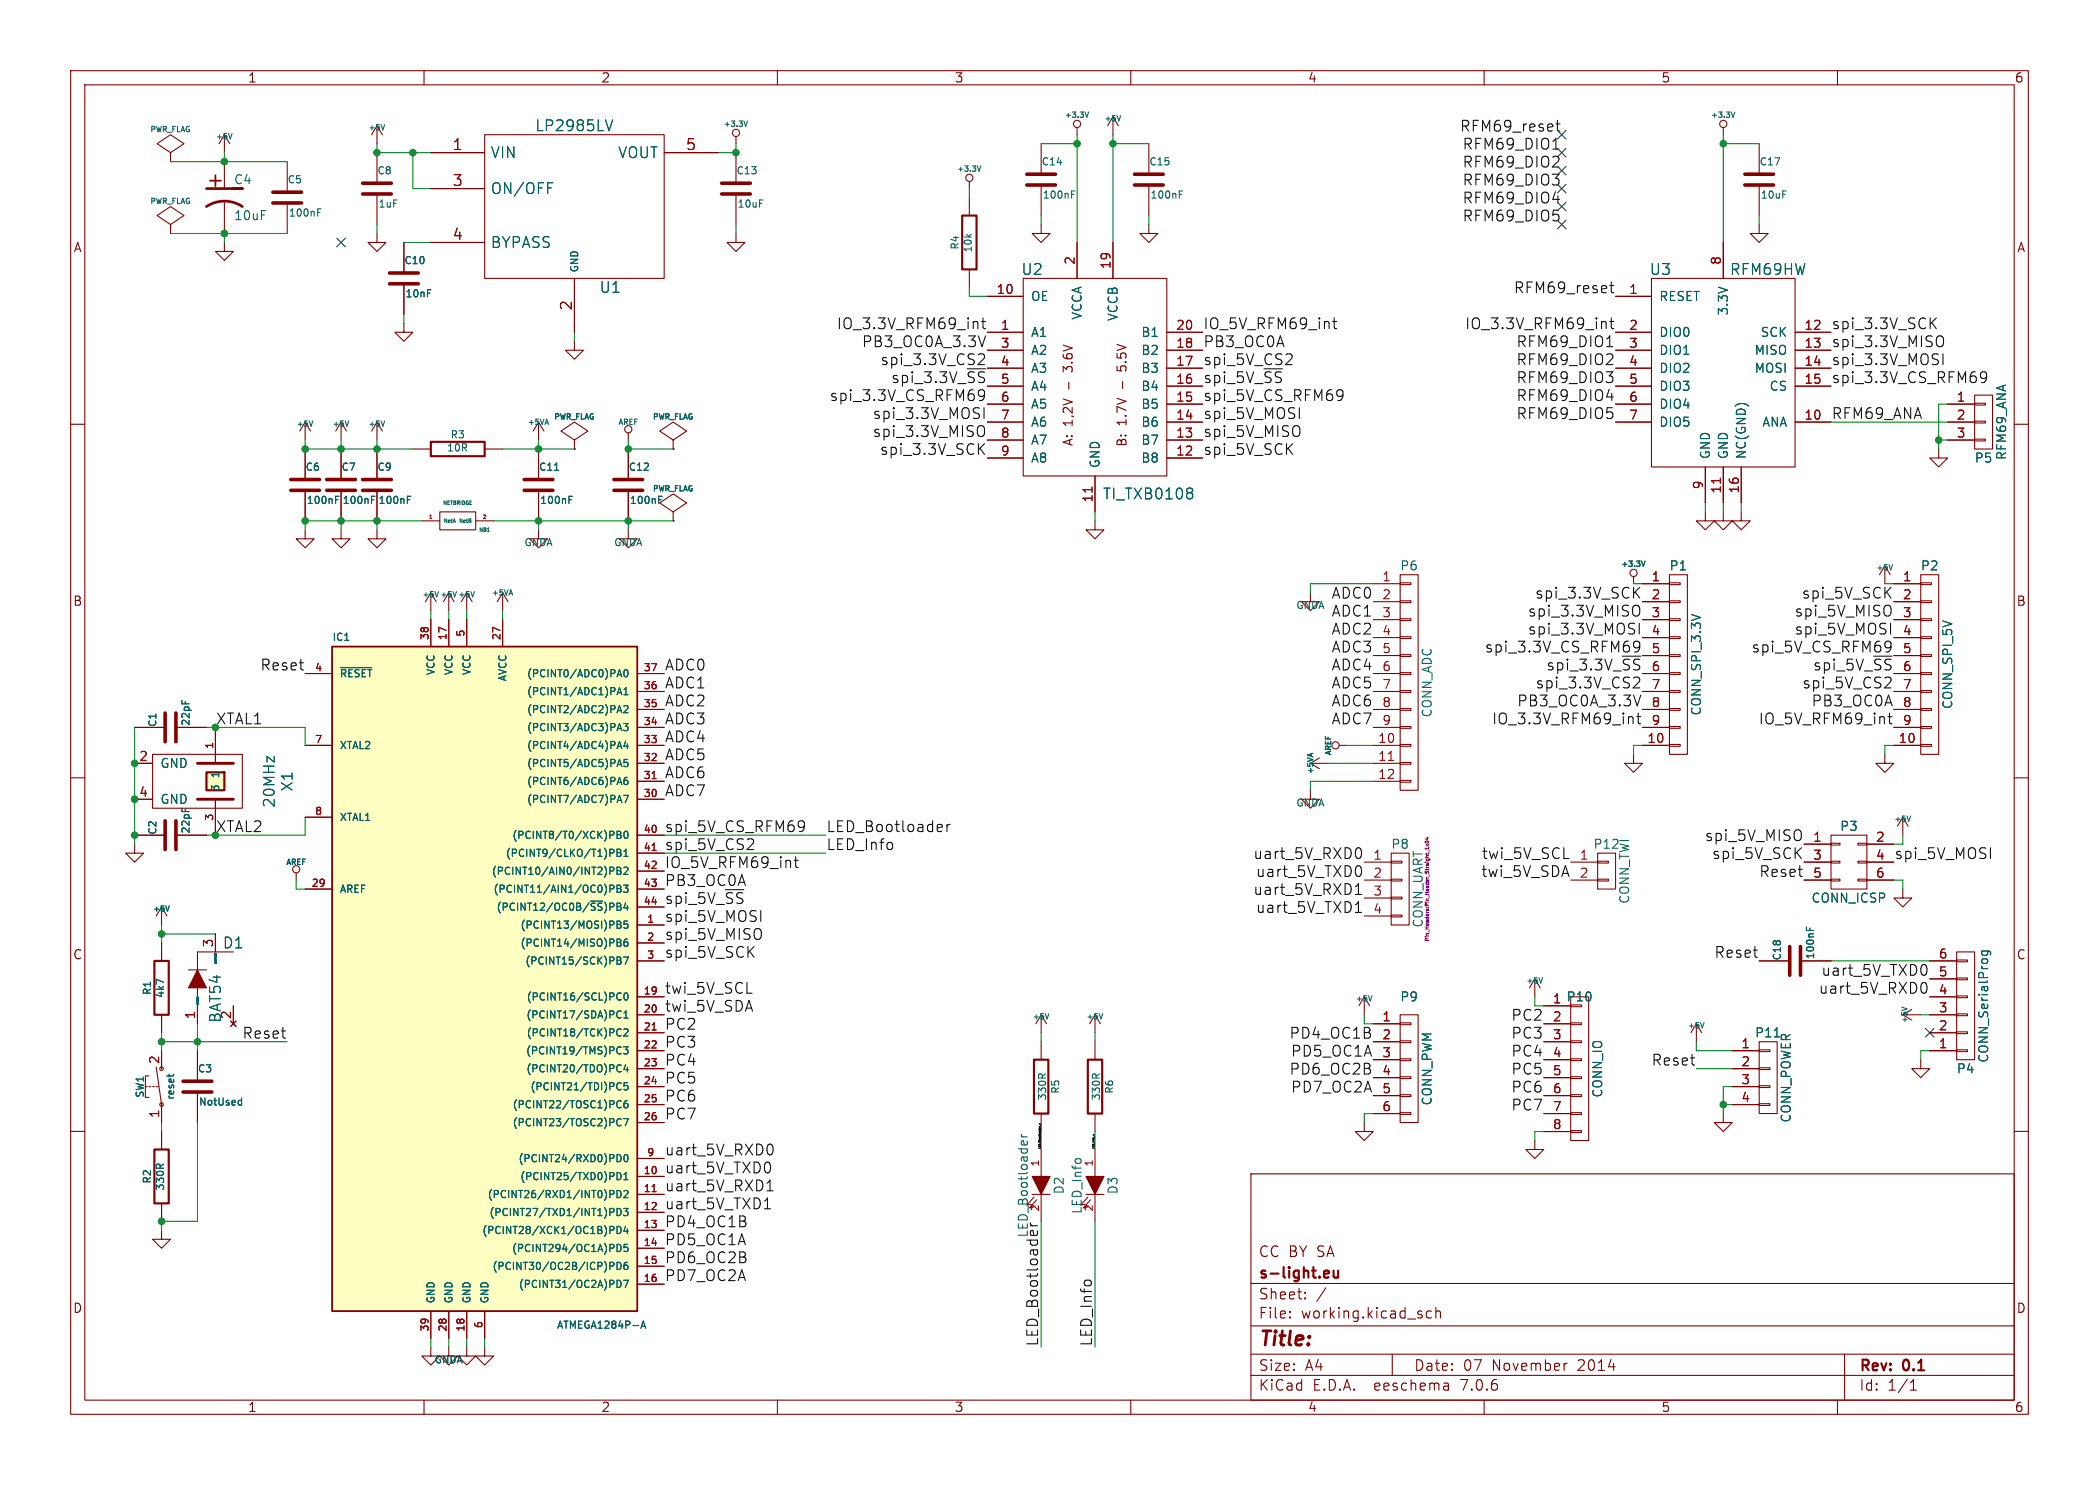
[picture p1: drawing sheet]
EESchema Schematic File Version 2
LIBS:power
LIBS:device
LIBS:transistors
LIBS:conn
LIBS:linear
LIBS:regul
LIBS:74xx
LIBS:cmos4000
LIBS:adc-dac
LIBS:memory
LIBS:xilinx
LIBS:special
LIBS:microcontrollers
LIBS:dsp
LIBS:microchip
LIBS:analog_switches
LIBS:motorola
LIBS:texas
LIBS:intel
LIBS:audio
LIBS:interface
LIBS:digital-audio
LIBS:philips
LIBS:display
LIBS:cypress
LIBS:siliconi
LIBS:opto
LIBS:atmel
LIBS:contrib
LIBS:valves
LIBS:atmega328P
LIBS:netbridge
LIBS:bat54
LIBS:schurter__smd_momentary_switch_lsg_no_6x6mm
LIBS:TI_TXB0108
LIBS:HopeRF_RFM69HW
LIBS:crystal_smd_4pad
LIBS:Mega1284RFM69_PCB-cache
EELAYER 25 0
EELAYER END
$Descr A4 11693 8268
encoding utf-8
Sheet 1 1
Title ""
Date "07 November 2014"
Rev "0.1"
Comp "s-light.eu"
Comment1 "CC BY SA"
Comment2 ""
Comment3 ""
Comment4 ""
$EndDescr
$Comp
L ATMEGA1284P-A IC1
U 1 1
P 2700 5450
F 0 "IC1" H 1850 7330 40  0000 L BNN
F 1 "ATMEGA1284P-A" H 3100 3500 40  0000 L BNN
F 2 "Housings_QFP:TQFP-44_10x10mm_Pitch0.8mm_HandSolder" H 2700 5450 30  0001 C CIN
F 3 "" H 2700 5450 60  0000 C CNN
	1    2700 5450
	1    0    0    -1  
$EndComp
$Comp
L +5V #PWR01
U 1 1
P 2400 3400
F 0 "#PWR01" H 2400 3490 20  0001 C CNN
F 1 "+5V" H 2400 3490 30  0000 C CNN
F 2 "" H 2400 3400 60  0000 C CNN
F 3 "" H 2400 3400 60  0000 C CNN
	1    2400 3400
	1    0    0    -1  
$EndComp
$Comp
L AREF #PWR02
U 1 1
P 1650 4900
F 0 "#PWR02" H 1650 5030 20  0001 C CNN
F 1 "AREF" H 1650 5000 30  0000 C CNN
F 2 "" H 1650 4900 60  0000 C CNN
F 3 "" H 1650 4900 60  0000 C CNN
	1    1650 4900
	1    0    0    -1  
$EndComp
$Comp
L +5VA #PWR03
U 1 1
P 2800 3400
F 0 "#PWR03" H 2800 3530 20  0001 C CNN
F 1 "+5VA" H 2800 3500 30  0000 C CNN
F 2 "" H 2800 3400 60  0000 C CNN
F 3 "" H 2800 3400 60  0000 C CNN
	1    2800 3400
	1    0    0    -1  
$EndComp
$Comp
L GND #PWR04
U 1 1
P 2600 7500
F 0 "#PWR04" H 2600 7500 30  0001 C CNN
F 1 "GND" H 2600 7430 30  0001 C CNN
F 2 "" H 2600 7500 60  0000 C CNN
F 3 "" H 2600 7500 60  0000 C CNN
	1    2600 7500
	1    0    0    -1  
$EndComp
$Comp
L GNDA #PWR05
U 1 1
P 2500 7500
F 0 "#PWR05" H 2500 7500 40  0001 C CNN
F 1 "GNDA" H 2500 7430 40  0000 C CNN
F 2 "" H 2500 7500 60  0000 C CNN
F 3 "" H 2500 7500 60  0000 C CNN
	1    2500 7500
	1    0    0    -1  
$EndComp
$Comp
L +5V #PWR06
U 1 1
P 2500 3400
F 0 "#PWR06" H 2500 3490 20  0001 C CNN
F 1 "+5V" H 2500 3490 30  0000 C CNN
F 2 "" H 2500 3400 60  0000 C CNN
F 3 "" H 2500 3400 60  0000 C CNN
	1    2500 3400
	1    0    0    -1  
$EndComp
$Comp
L +5V #PWR07
U 1 1
P 2600 3400
F 0 "#PWR07" H 2600 3490 20  0001 C CNN
F 1 "+5V" H 2600 3490 30  0000 C CNN
F 2 "" H 2600 3400 60  0000 C CNN
F 3 "" H 2600 3400 60  0000 C CNN
	1    2600 3400
	1    0    0    -1  
$EndComp
$Comp
L +5V #PWR08
U 1 1
P 2100 800
F 0 "#PWR08" H 2100 890 20  0001 C CNN
F 1 "+5V" H 2100 890 30  0000 C CNN
F 2 "" H 2100 800 60  0000 C CNN
F 3 "" H 2100 800 60  0000 C CNN
	1    2100 800 
	1    0    0    -1  
$EndComp
$Comp
L GND #PWR09
U 1 1
P 3200 1900
F 0 "#PWR09" H 3200 1900 30  0001 C CNN
F 1 "GND" H 3200 1830 30  0001 C CNN
F 2 "" H 3200 1900 60  0000 C CNN
F 3 "" H 3200 1900 60  0000 C CNN
	1    3200 1900
	1    0    0    -1  
$EndComp
$Comp
L CP1 C4
U 1 1
P 1250 1100
F 0 "C4" H 1300 1200 50  0000 L CNN
F 1 "10uF" H 1300 1000 50  0000 L CNN
F 2 "Capacitors_SMD:C_0805_HandSoldering" H 1250 1100 60  0001 C CNN
F 3 "" H 1250 1100 60  0000 C CNN
	1    1250 1100
	1    0    0    -1  
$EndComp
$Comp
L C C5
U 1 1
P 1600 1100
F 0 "C5" H 1600 1200 40  0000 L CNN
F 1 "100nF" H 1606 1015 40  0000 L CNN
F 2 "Capacitors_SMD:C_0805_HandSoldering" H 1638 950 30  0001 C CNN
F 3 "" H 1600 1100 60  0000 C CNN
	1    1600 1100
	1    0    0    -1  
$EndComp
$Comp
L LP2985LV U1
U 1 1
P 3200 1150
F 0 "U1" H 3400 700 60  0000 C CNN
F 1 "LP2985LV" H 3200 1600 60  0000 C CNN
F 2 "slight_SOT-23-5:SOT-23-5_TI_HandSoldering" H 3200 1150 60  0001 C CNN
F 3 "" H 3200 1150 60  0000 C CNN
	1    3200 1150
	1    0    0    -1  
$EndComp
$Comp
L +3.3V #PWR010
U 1 1
P 4100 800
F 0 "#PWR010" H 4100 760 30  0001 C CNN
F 1 "+3.3V" H 4100 910 30  0000 C CNN
F 2 "" H 4100 800 60  0000 C CNN
F 3 "" H 4100 800 60  0000 C CNN
	1    4100 800 
	1    0    0    -1  
$EndComp
$Comp
L C C6
U 1 1
P 1700 2700
F 0 "C6" H 1700 2800 40  0000 L CNN
F 1 "100nF" H 1706 2615 40  0000 L CNN
F 2 "Capacitors_SMD:C_0805_HandSoldering" H 1738 2550 30  0001 C CNN
F 3 "" H 1700 2700 60  0000 C CNN
	1    1700 2700
	1    0    0    -1  
$EndComp
$Comp
L C C7
U 1 1
P 1900 2700
F 0 "C7" H 1900 2800 40  0000 L CNN
F 1 "100nF" H 1906 2615 40  0000 L CNN
F 2 "Capacitors_SMD:C_0805_HandSoldering" H 1938 2550 30  0001 C CNN
F 3 "" H 1900 2700 60  0000 C CNN
	1    1900 2700
	1    0    0    -1  
$EndComp
$Comp
L C C9
U 1 1
P 2100 2700
F 0 "C9" H 2100 2800 40  0000 L CNN
F 1 "100nF" H 2106 2615 40  0000 L CNN
F 2 "Capacitors_SMD:C_0805_HandSoldering" H 2138 2550 30  0001 C CNN
F 3 "" H 2100 2700 60  0000 C CNN
	1    2100 2700
	1    0    0    -1  
$EndComp
$Comp
L +5VA #PWR011
U 1 1
P 3000 2450
F 0 "#PWR011" H 3000 2580 20  0001 C CNN
F 1 "+5VA" H 3000 2550 30  0000 C CNN
F 2 "" H 3000 2450 60  0000 C CNN
F 3 "" H 3000 2450 60  0000 C CNN
	1    3000 2450
	1    0    0    -1  
$EndComp
$Comp
L AREF #PWR012
U 1 1
P 3500 2450
F 0 "#PWR012" H 3500 2580 20  0001 C CNN
F 1 "AREF" H 3500 2550 30  0000 C CNN
F 2 "" H 3500 2450 60  0000 C CNN
F 3 "" H 3500 2450 60  0000 C CNN
	1    3500 2450
	1    0    0    -1  
$EndComp
$Comp
L PWR_FLAG #FLG013
U 1 1
P 950 900
F 0 "#FLG013" H 950 995 30  0001 C CNN
F 1 "PWR_FLAG" H 950 1080 30  0000 C CNN
F 2 "" H 950 900 60  0000 C CNN
F 3 "" H 950 900 60  0000 C CNN
	1    950  900 
	1    0    0    -1  
$EndComp
$Comp
L PWR_FLAG #FLG014
U 1 1
P 3200 2500
F 0 "#FLG014" H 3200 2595 30  0001 C CNN
F 1 "PWR_FLAG" H 3200 2680 30  0000 C CNN
F 2 "" H 3200 2500 60  0000 C CNN
F 3 "" H 3200 2500 60  0000 C CNN
	1    3200 2500
	1    0    0    -1  
$EndComp
$Comp
L PWR_FLAG #FLG015
U 1 1
P 3750 2500
F 0 "#FLG015" H 3750 2595 30  0001 C CNN
F 1 "PWR_FLAG" H 3750 2680 30  0000 C CNN
F 2 "" H 3750 2500 60  0000 C CNN
F 3 "" H 3750 2500 60  0000 C CNN
	1    3750 2500
	1    0    0    -1  
$EndComp
$Comp
L PWR_FLAG #FLG016
U 1 1
P 3750 2900
F 0 "#FLG016" H 3750 2995 30  0001 C CNN
F 1 "PWR_FLAG" H 3750 3080 30  0000 C CNN
F 2 "" H 3750 2900 60  0000 C CNN
F 3 "" H 3750 2900 60  0000 C CNN
	1    3750 2900
	1    0    0    -1  
$EndComp
$Comp
L NETBRIDGE NB1
U 1 1
P 2550 2900
F 0 "NB1" H 2700 2850 20  0000 C CNN
F 1 "NETBRIDGE" H 2550 3000 20  0000 C CNN
F 2 "slight_NetBridge:NetBridge_SMD" H 2550 2900 60  0001 C CNN
F 3 "" H 2550 2900 60  0000 C CNN
	1    2550 2900
	1    0    0    -1  
$EndComp
$Comp
L +5V #PWR017
U 1 1
P 1700 2450
F 0 "#PWR017" H 1700 2540 20  0001 C CNN
F 1 "+5V" H 1700 2540 30  0000 C CNN
F 2 "" H 1700 2450 60  0000 C CNN
F 3 "" H 1700 2450 60  0000 C CNN
	1    1700 2450
	1    0    0    -1  
$EndComp
$Comp
L +5V #PWR018
U 1 1
P 1900 2450
F 0 "#PWR018" H 1900 2540 20  0001 C CNN
F 1 "+5V" H 1900 2540 30  0000 C CNN
F 2 "" H 1900 2450 60  0000 C CNN
F 3 "" H 1900 2450 60  0000 C CNN
	1    1900 2450
	1    0    0    -1  
$EndComp
$Comp
L +5V #PWR019
U 1 1
P 2100 2450
F 0 "#PWR019" H 2100 2540 20  0001 C CNN
F 1 "+5V" H 2100 2540 30  0000 C CNN
F 2 "" H 2100 2450 60  0000 C CNN
F 3 "" H 2100 2450 60  0000 C CNN
	1    2100 2450
	1    0    0    -1  
$EndComp
$Comp
L GND #PWR020
U 1 1
P 1700 2950
F 0 "#PWR020" H 1700 2950 30  0001 C CNN
F 1 "GND" H 1700 2880 30  0001 C CNN
F 2 "" H 1700 2950 60  0000 C CNN
F 3 "" H 1700 2950 60  0000 C CNN
	1    1700 2950
	1    0    0    -1  
$EndComp
$Comp
L GND #PWR021
U 1 1
P 1900 2950
F 0 "#PWR021" H 1900 2950 30  0001 C CNN
F 1 "GND" H 1900 2880 30  0001 C CNN
F 2 "" H 1900 2950 60  0000 C CNN
F 3 "" H 1900 2950 60  0000 C CNN
	1    1900 2950
	1    0    0    -1  
$EndComp
$Comp
L GND #PWR022
U 1 1
P 2100 2950
F 0 "#PWR022" H 2100 2950 30  0001 C CNN
F 1 "GND" H 2100 2880 30  0001 C CNN
F 2 "" H 2100 2950 60  0000 C CNN
F 3 "" H 2100 2950 60  0000 C CNN
	1    2100 2950
	1    0    0    -1  
$EndComp
$Comp
L C C11
U 1 1
P 3000 2700
F 0 "C11" H 3000 2800 40  0000 L CNN
F 1 "100nF" H 3006 2615 40  0000 L CNN
F 2 "Capacitors_SMD:C_0805_HandSoldering" H 3038 2550 30  0001 C CNN
F 3 "" H 3000 2700 60  0000 C CNN
	1    3000 2700
	1    0    0    -1  
$EndComp
$Comp
L GNDA #PWR023
U 1 1
P 3000 2950
F 0 "#PWR023" H 3000 2950 40  0001 C CNN
F 1 "GNDA" H 3000 2880 40  0000 C CNN
F 2 "" H 3000 2950 60  0000 C CNN
F 3 "" H 3000 2950 60  0000 C CNN
	1    3000 2950
	1    0    0    -1  
$EndComp
$Comp
L C C12
U 1 1
P 3500 2700
F 0 "C12" H 3500 2800 40  0000 L CNN
F 1 "100nF" H 3506 2615 40  0000 L CNN
F 2 "Capacitors_SMD:C_0805_HandSoldering" H 3538 2550 30  0001 C CNN
F 3 "" H 3500 2700 60  0000 C CNN
	1    3500 2700
	1    0    0    -1  
$EndComp
$Comp
L GNDA #PWR024
U 1 1
P 3500 2950
F 0 "#PWR024" H 3500 2950 40  0001 C CNN
F 1 "GNDA" H 3500 2880 40  0000 C CNN
F 2 "" H 3500 2950 60  0000 C CNN
F 3 "" H 3500 2950 60  0000 C CNN
	1    3500 2950
	1    0    0    -1  
$EndComp
$Comp
L +5V #PWR025
U 1 1
P 1250 850
F 0 "#PWR025" H 1250 940 20  0001 C CNN
F 1 "+5V" H 1250 940 30  0000 C CNN
F 2 "" H 1250 850 60  0000 C CNN
F 3 "" H 1250 850 60  0000 C CNN
	1    1250 850 
	1    0    0    -1  
$EndComp
$Comp
L GND #PWR026
U 1 1
P 1250 1350
F 0 "#PWR026" H 1250 1350 30  0001 C CNN
F 1 "GND" H 1250 1280 30  0001 C CNN
F 2 "" H 1250 1350 60  0000 C CNN
F 3 "" H 1250 1350 60  0000 C CNN
	1    1250 1350
	1    0    0    -1  
$EndComp
$Comp
L PWR_FLAG #FLG027
U 1 1
P 950 1300
F 0 "#FLG027" H 950 1395 30  0001 C CNN
F 1 "PWR_FLAG" H 950 1480 30  0000 C CNN
F 2 "" H 950 1300 60  0000 C CNN
F 3 "" H 950 1300 60  0000 C CNN
	1    950  1300
	1    0    0    -1  
$EndComp
$Comp
L C C13
U 1 1
P 4100 1050
F 0 "C13" H 4100 1150 40  0000 L CNN
F 1 "10uF" H 4106 965 40  0000 L CNN
F 2 "Capacitors_SMD:C_0805_HandSoldering" H 4138 900 30  0001 C CNN
F 3 "" H 4100 1050 60  0000 C CNN
	1    4100 1050
	1    0    0    -1  
$EndComp
$Comp
L C C8
U 1 1
P 2100 1050
F 0 "C8" H 2100 1150 40  0000 L CNN
F 1 "1uF" H 2106 965 40  0000 L CNN
F 2 "Capacitors_SMD:C_0805_HandSoldering" H 2138 900 30  0001 C CNN
F 3 "" H 2100 1050 60  0000 C CNN
	1    2100 1050
	1    0    0    -1  
$EndComp
$Comp
L C C10
U 1 1
P 2250 1550
F 0 "C10" H 2250 1650 40  0000 L CNN
F 1 "10nF" H 2256 1465 40  0000 L CNN
F 2 "Capacitors_SMD:C_0805_HandSoldering" H 2288 1400 30  0001 C CNN
F 3 "" H 2250 1550 60  0000 C CNN
	1    2250 1550
	1    0    0    -1  
$EndComp
$Comp
L GND #PWR028
U 1 1
P 2100 1300
F 0 "#PWR028" H 2100 1300 30  0001 C CNN
F 1 "GND" H 2100 1230 30  0001 C CNN
F 2 "" H 2100 1300 60  0000 C CNN
F 3 "" H 2100 1300 60  0000 C CNN
	1    2100 1300
	1    0    0    -1  
$EndComp
$Comp
L GND #PWR029
U 1 1
P 2250 1800
F 0 "#PWR029" H 2250 1800 30  0001 C CNN
F 1 "GND" H 2250 1730 30  0001 C CNN
F 2 "" H 2250 1800 60  0000 C CNN
F 3 "" H 2250 1800 60  0000 C CNN
	1    2250 1800
	1    0    0    -1  
$EndComp
$Comp
L GND #PWR030
U 1 1
P 4100 1300
F 0 "#PWR030" H 4100 1300 30  0001 C CNN
F 1 "GND" H 4100 1230 30  0001 C CNN
F 2 "" H 4100 1300 60  0000 C CNN
F 3 "" H 4100 1300 60  0000 C CNN
	1    4100 1300
	1    0    0    -1  
$EndComp
$Comp
L CRYSTAL_SMD_4pad X1
U 1 1
P 1200 4350
F 0 "X1" H 1200 4750 60  0000 C CNN
F 1 "20MHz" H 1200 4650 60  0000 C CNN
F 2 "Crystals_Oscillators_SMD:crystal_SMD_MJ__5.0x3.2mm_4pad_HandSoldering" H 1600 3000 60  0000 C CNN
F 3 "" H 1200 4350 60  0000 C CNN
	1    1200 4350
	0    1    1    0   
$EndComp
$Comp
L GND #PWR031
U 1 1
P 750 4700
F 0 "#PWR031" H 750 4700 30  0001 C CNN
F 1 "GND" H 750 4630 30  0001 C CNN
F 2 "" H 750 4700 60  0000 C CNN
F 3 "" H 750 4700 60  0000 C CNN
	1    750  4700
	1    0    0    -1  
$EndComp
$Comp
L C C1
U 1 1
P 950 4050
F 0 "C1" H 950 4150 40  0000 L CNN
F 1 "22pF" H 956 3965 40  0000 L CNN
F 2 "Capacitors_SMD:C_0805_HandSoldering" H 988 3900 30  0001 C CNN
F 3 "" H 950 4050 60  0000 C CNN
	1    950  4050
	0    -1   -1   0   
$EndComp
$Comp
L C C2
U 1 1
P 950 4650
F 0 "C2" H 950 4750 40  0000 L CNN
F 1 "22pF" H 956 4565 40  0000 L CNN
F 2 "Capacitors_SMD:C_0805_HandSoldering" H 988 4500 30  0001 C CNN
F 3 "" H 950 4650 60  0000 C CNN
	1    950  4650
	0    -1   -1   0   
$EndComp
Text Label 1200 4050 0    60   ~ 0
XTAL1
Text Label 1200 4650 0    60   ~ 0
XTAL2
Text Label 1700 3750 2    60   ~ 0
Reset
Text Label 1600 5800 2    60   ~ 0
Reset
$Comp
L C C3
U 1 1
P 1100 6050
F 0 "C3" H 1100 6150 40  0000 L CNN
F 1 "NotUsed" H 1106 5965 40  0000 L CNN
F 2 "Capacitors_SMD:C_0805_HandSoldering" H 1138 5900 30  0001 C CNN
F 3 "" H 1100 6050 60  0000 C CNN
	1    1100 6050
	1    0    0    -1  
$EndComp
$Comp
L R R1
U 1 1
P 900 5500
F 0 "R1" V 980 5500 40  0000 C CNN
F 1 "4k7" V 907 5501 40  0000 C CNN
F 2 "Resistors_SMD:R_0805_HandSoldering" V 830 5500 30  0001 C CNN
F 3 "" H 900 5500 30  0000 C CNN
	1    900  5500
	-1   0    0    1   
$EndComp
$Comp
L R R3
U 1 1
P 2550 2500
F 0 "R3" V 2630 2500 40  0000 C CNN
F 1 "10R" V 2557 2501 40  0000 C CNN
F 2 "Resistors_SMD:R_0805_HandSoldering" V 2480 2500 30  0001 C CNN
F 3 "" H 2550 2500 30  0000 C CNN
	1    2550 2500
	0    -1   -1   0   
$EndComp
$Comp
L R R2
U 1 1
P 900 6550
F 0 "R2" V 980 6550 40  0000 C CNN
F 1 "330R" V 907 6551 40  0000 C CNN
F 2 "Resistors_SMD:R_0805_HandSoldering" V 830 6550 30  0001 C CNN
F 3 "" H 900 6550 30  0000 C CNN
	1    900  6550
	-1   0    0    1   
$EndComp
$Comp
L BAT54 D1
U 1 1
P 1200 5450
F 0 "D1" H 1300 5650 60  0000 C CNN
F 1 "BAT54" V 1200 5200 60  0000 L CNN
F 2 "Housings_SOT-23_SOT-143_TSOT-6:SOT23_Diode_Handsoldering_RevB_14Mar2014" V 1350 5400 30  0001 C CNN
F 3 "" H 1300 5450 60  0000 C CNN
	1    1200 5450
	1    0    0    -1  
$EndComp
$Comp
L SCHURTER__SMD_MOMENTARY_SWITCH_LSG_NO_6X6MM SW1
U 1 1
P 900 6050
F 0 "SW1" H 900 6170 40  0000 C CNN
F 1 "reset" H 900 6000 39  0000 C CNN
F 2 "slight_Switch:schurter__smd_momentary_switch_lsg_no_6x6mm" H 910 6030 10  0001 C CNN
F 3 "" H 900 6050 60  0000 C CNN
	1    900  6050
	0    -1   -1   0   
$EndComp
$Comp
L GND #PWR032
U 1 1
P 900 6850
F 0 "#PWR032" H 900 6850 30  0001 C CNN
F 1 "GND" H 900 6780 30  0001 C CNN
F 2 "" H 900 6850 60  0000 C CNN
F 3 "" H 900 6850 60  0000 C CNN
	1    900  6850
	1    0    0    -1  
$EndComp
$Comp
L +5V #PWR033
U 1 1
P 900 5150
F 0 "#PWR033" H 900 5240 20  0001 C CNN
F 1 "+5V" H 900 5240 30  0000 C CNN
F 2 "" H 900 5150 60  0000 C CNN
F 3 "" H 900 5150 60  0000 C CNN
	1    900  5150
	1    0    0    -1  
$EndComp
$Comp
L GND #PWR034
U 1 1
P 2700 7500
F 0 "#PWR034" H 2700 7500 30  0001 C CNN
F 1 "GND" H 2700 7430 30  0001 C CNN
F 2 "" H 2700 7500 60  0000 C CNN
F 3 "" H 2700 7500 60  0000 C CNN
	1    2700 7500
	1    0    0    -1  
$EndComp
$Comp
L GND #PWR035
U 1 1
P 2400 7500
F 0 "#PWR035" H 2400 7500 30  0001 C CNN
F 1 "GND" H 2400 7430 30  0001 C CNN
F 2 "" H 2400 7500 60  0000 C CNN
F 3 "" H 2400 7500 60  0000 C CNN
	1    2400 7500
	1    0    0    -1  
$EndComp
Text Label 3700 5050 0    60   ~ 0
spi_5V_~SS~
$Comp
L TI_TXB0108 U2
U 1 1
P 6100 2050
F 0 "U2" H 5750 2600 60  0000 C CNN
F 1 "TI_TXB0108" H 6400 1350 60  0000 C CNN
F 2 "Housings_SSOP:TSSOP-20_4.4x6.5mm_Pitch0.65mm_HandSoldering" H 6100 2050 60  0001 C CNN
F 3 "" H 6100 2050 60  0000 C CNN
	1    6100 2050
	1    0    0    -1  
$EndComp
$Comp
L C C14
U 1 1
P 5800 1000
F 0 "C14" H 5800 1100 40  0000 L CNN
F 1 "100nF" H 5806 915 40  0000 L CNN
F 2 "Capacitors_SMD:C_0805_HandSoldering" H 5838 850 30  0001 C CNN
F 3 "" H 5800 1000 60  0000 C CNN
	1    5800 1000
	1    0    0    -1  
$EndComp
$Comp
L C C15
U 1 1
P 6400 1000
F 0 "C15" H 6400 1100 40  0000 L CNN
F 1 "100nF" H 6406 915 40  0000 L CNN
F 2 "Capacitors_SMD:C_0805_HandSoldering" H 6438 850 30  0001 C CNN
F 3 "" H 6400 1000 60  0000 C CNN
	1    6400 1000
	1    0    0    -1  
$EndComp
$Comp
L +5V #PWR036
U 1 1
P 6200 750
F 0 "#PWR036" H 6200 840 20  0001 C CNN
F 1 "+5V" H 6200 840 30  0000 C CNN
F 2 "" H 6200 750 60  0000 C CNN
F 3 "" H 6200 750 60  0000 C CNN
	1    6200 750 
	1    0    0    -1  
$EndComp
$Comp
L GND #PWR037
U 1 1
P 5800 1250
F 0 "#PWR037" H 5800 1250 30  0001 C CNN
F 1 "GND" H 5800 1180 30  0001 C CNN
F 2 "" H 5800 1250 60  0000 C CNN
F 3 "" H 5800 1250 60  0000 C CNN
	1    5800 1250
	1    0    0    -1  
$EndComp
$Comp
L GND #PWR038
U 1 1
P 6400 1250
F 0 "#PWR038" H 6400 1250 30  0001 C CNN
F 1 "GND" H 6400 1180 30  0001 C CNN
F 2 "" H 6400 1250 60  0000 C CNN
F 3 "" H 6400 1250 60  0000 C CNN
	1    6400 1250
	1    0    0    -1  
$EndComp
$Comp
L +3.3V #PWR039
U 1 1
P 6000 750
F 0 "#PWR039" H 6000 710 30  0001 C CNN
F 1 "+3.3V" H 6000 860 30  0000 C CNN
F 2 "" H 6000 750 60  0000 C CNN
F 3 "" H 6000 750 60  0000 C CNN
	1    6000 750 
	1    0    0    -1  
$EndComp
$Comp
L R R4
U 1 1
P 5400 1350
F 0 "R4" V 5480 1350 40  0000 C CNN
F 1 "10k" V 5407 1351 40  0000 C CNN
F 2 "Resistors_SMD:R_0805_HandSoldering" V 5330 1350 30  0001 C CNN
F 3 "" H 5400 1350 30  0000 C CNN
	1    5400 1350
	-1   0    0    1   
$EndComp
$Comp
L +3.3V #PWR040
U 1 1
P 5400 1050
F 0 "#PWR040" H 5400 1010 30  0001 C CNN
F 1 "+3.3V" H 5400 1160 30  0000 C CNN
F 2 "" H 5400 1050 60  0000 C CNN
F 3 "" H 5400 1050 60  0000 C CNN
	1    5400 1050
	1    0    0    -1  
$EndComp
$Comp
L GND #PWR041
U 1 1
P 6100 2900
F 0 "#PWR041" H 6100 2900 30  0001 C CNN
F 1 "GND" H 6100 2830 30  0001 C CNN
F 2 "" H 6100 2900 60  0000 C CNN
F 3 "" H 6100 2900 60  0000 C CNN
	1    6100 2900
	1    0    0    -1  
$EndComp
Text Label 3700 5150 0    60   ~ 0
spi_5V_MOSI
Text Label 3700 5250 0    60   ~ 0
spi_5V_MISO
Text Label 3700 5350 0    60   ~ 0
spi_5V_SCK
Text Label 6700 2550 0    60   ~ 0
spi_5V_SCK
Text Label 6700 2450 0    60   ~ 0
spi_5V_MISO
Text Label 6700 2350 0    60   ~ 0
spi_5V_MOSI
Text Label 3700 4650 0    60   ~ 0
spi_5V_CS_RFM69
Text Label 3700 4750 0    60   ~ 0
spi_5V_CS2
Text Label 3700 5550 0    60   ~ 0
twi_5V_SCL
Text Label 3700 5650 0    60   ~ 0
twi_5V_SDA
Text Label 3700 3750 0    60   ~ 0
ADC0
Text Label 3700 3850 0    60   ~ 0
ADC1
Text Label 3700 3950 0    60   ~ 0
ADC2
Text Label 3700 4050 0    60   ~ 0
ADC3
Text Label 3700 4150 0    60   ~ 0
ADC4
Text Label 3700 4250 0    60   ~ 0
ADC5
Text Label 3700 4350 0    60   ~ 0
ADC6
Text Label 3700 4450 0    60   ~ 0
ADC7
Text Label 3700 6450 0    60   ~ 0
uart_5V_RXD0
Text Label 3700 6550 0    60   ~ 0
uart_5V_TXD0
Text Label 3700 6650 0    60   ~ 0
uart_5V_RXD1
Text Label 3700 6750 0    60   ~ 0
uart_5V_TXD1
Text Label 6700 2050 0    60   ~ 0
spi_5V_CS2
Text Label 6700 1850 0    60   ~ 0
IO_5V_RFM69_int
Text Label 5500 1950 2    60   ~ 0
PB3_OC0A_3.3V
Text Label 5500 1850 2    60   ~ 0
IO_3.3V_RFM69_int
Text Label 5500 2350 2    60   ~ 0
spi_3.3V_MOSI
Text Label 5500 2450 2    60   ~ 0
spi_3.3V_MISO
Text Label 5500 2550 2    60   ~ 0
spi_3.3V_SCK
Text Label 5500 2250 2    60   ~ 0
spi_3.3V_CS_RFM69
Text Label 5500 2050 2    60   ~ 0
spi_3.3V_CS2
Text Label 10550 3350 2    60   ~ 0
spi_5V_SCK
Text Label 10550 3450 2    60   ~ 0
spi_5V_MISO
Text Label 10550 3550 2    60   ~ 0
spi_5V_MOSI
Text Label 10550 3850 2    60   ~ 0
spi_5V_CS2
Text Label 9150 3550 2    60   ~ 0
spi_3.3V_MOSI
Text Label 9150 3450 2    60   ~ 0
spi_3.3V_MISO
Text Label 9150 3350 2    60   ~ 0
spi_3.3V_SCK
Text Label 9150 3850 2    60   ~ 0
spi_3.3V_CS2
Text Label 3700 6050 0    60   ~ 0
PC5
Text Label 3700 5950 0    60   ~ 0
PC4
Text Label 3700 4850 0    60   ~ 0
IO_5V_RFM69_int
Text Label 6700 2250 0    60   ~ 0
spi_5V_CS_RFM69
Text Label 9800 5350 2    60   ~ 0
Reset
$Comp
L +5V #PWR042
U 1 1
P 10700 5650
F 0 "#PWR042" H 10700 5740 20  0001 C CNN
F 1 "+5V" H 10700 5740 30  0000 C CNN
F 2 "" H 10700 5650 60  0000 C CNN
F 3 "" H 10700 5650 60  0000 C CNN
	1    10700 5650
	0    -1   -1   0   
$EndComp
Text Label 7650 3350 2    60   ~ 0
ADC0
Text Label 7650 3450 2    60   ~ 0
ADC1
Text Label 7650 3550 2    60   ~ 0
ADC2
Text Label 7650 3650 2    60   ~ 0
ADC3
Text Label 7650 3750 2    60   ~ 0
ADC4
Text Label 7650 3850 2    60   ~ 0
ADC5
Text Label 7650 3950 2    60   ~ 0
ADC6
Text Label 7650 4050 2    60   ~ 0
ADC7
$Comp
L GNDA #PWR043
U 1 1
P 7300 4400
F 0 "#PWR043" H 7300 4400 40  0001 C CNN
F 1 "GNDA" H 7300 4330 40  0000 C CNN
F 2 "" H 7300 4400 60  0000 C CNN
F 3 "" H 7300 4400 60  0000 C CNN
	1    7300 4400
	1    0    0    -1  
$EndComp
$Comp
L +5VA #PWR044
U 1 1
P 7400 4250
F 0 "#PWR044" H 7400 4380 20  0001 C CNN
F 1 "+5VA" H 7400 4350 30  0000 C CNN
F 2 "" H 7400 4250 60  0000 C CNN
F 3 "" H 7400 4250 60  0000 C CNN
	1    7400 4250
	0    -1   -1   0   
$EndComp
$Comp
L AREF #PWR045
U 1 1
P 7500 4150
F 0 "#PWR045" H 7500 4280 20  0001 C CNN
F 1 "AREF" H 7500 4250 30  0000 C CNN
F 2 "" H 7500 4150 60  0000 C CNN
F 3 "" H 7500 4150 60  0000 C CNN
	1    7500 4150
	0    -1   -1   0   
$EndComp
$Comp
L RFM69HW U3
U 1 1
P 9600 2100
F 0 "U3" H 9250 2700 60  0000 C CNN
F 1 "RFM69HW" H 9850 2700 60  0000 C CNN
F 2 "slight_RFM69:HopeRF_S2_Package_SMD" H 9600 2100 60  0001 C CNN
F 3 "" H 9600 2100 60  0000 C CNN
	1    9600 2100
	1    0    0    -1  
$EndComp
$Comp
L +3.3V #PWR046
U 1 1
P 9600 750
F 0 "#PWR046" H 9600 710 30  0001 C CNN
F 1 "+3.3V" H 9600 860 30  0000 C CNN
F 2 "" H 9600 750 60  0000 C CNN
F 3 "" H 9600 750 60  0000 C CNN
	1    9600 750 
	1    0    0    -1  
$EndComp
Text Label 10200 2050 0    60   ~ 0
spi_3.3V_MOSI
Text Label 10200 1950 0    60   ~ 0
spi_3.3V_MISO
Text Label 10200 1850 0    60   ~ 0
spi_3.3V_SCK
Text Label 10200 2150 0    60   ~ 0
spi_3.3V_CS_RFM69
$Comp
L GND #PWR047
U 1 1
P 9500 2850
F 0 "#PWR047" H 9500 2850 30  0001 C CNN
F 1 "GND" H 9500 2780 30  0001 C CNN
F 2 "" H 9500 2850 60  0000 C CNN
F 3 "" H 9500 2850 60  0000 C CNN
	1    9500 2850
	1    0    0    -1  
$EndComp
$Comp
L C C17
U 1 1
P 9800 1000
F 0 "C17" H 9800 1100 40  0000 L CNN
F 1 "10uF" H 9806 915 40  0000 L CNN
F 2 "Capacitors_SMD:C_0805_HandSoldering" H 9838 850 30  0001 C CNN
F 3 "" H 9800 1000 60  0000 C CNN
	1    9800 1000
	1    0    0    -1  
$EndComp
$Comp
L GND #PWR048
U 1 1
P 9800 1250
F 0 "#PWR048" H 9800 1250 30  0001 C CNN
F 1 "GND" H 9800 1180 30  0001 C CNN
F 2 "" H 9800 1250 60  0000 C CNN
F 3 "" H 9800 1250 60  0000 C CNN
	1    9800 1250
	1    0    0    -1  
$EndComp
$Comp
L CONN_01X03 P5
U 1 1
P 11050 2350
F 0 "P5" H 11050 2150 50  0000 C CNN
F 1 "RFM69_ANA" V 11150 2350 50  0000 C CNN
F 2 "Pin_Headers:Pin_Header_Straight_1x03" H 11050 2350 60  0001 C CNN
F 3 "" H 11050 2350 60  0000 C CNN
	1    11050 2350
	1    0    0    -1  
$EndComp
Text Label 10200 2350 0    60   ~ 0
RFM69_ANA
$Comp
L GND #PWR049
U 1 1
P 9600 2850
F 0 "#PWR049" H 9600 2850 30  0001 C CNN
F 1 "GND" H 9600 2780 30  0001 C CNN
F 2 "" H 9600 2850 60  0000 C CNN
F 3 "" H 9600 2850 60  0000 C CNN
	1    9600 2850
	1    0    0    -1  
$EndComp
$Comp
L GND #PWR050
U 1 1
P 9700 2850
F 0 "#PWR050" H 9700 2850 30  0001 C CNN
F 1 "GND" H 9700 2780 30  0001 C CNN
F 2 "" H 9700 2850 60  0000 C CNN
F 3 "" H 9700 2850 60  0000 C CNN
	1    9700 2850
	1    0    0    -1  
$EndComp
Text Label 9000 1850 2    60   ~ 0
IO_3.3V_RFM69_int
Text Label 9000 1650 2    60   ~ 0
RFM69_reset
Text Label 9000 1950 2    60   ~ 0
RFM69_DIO1
Text Label 9000 2050 2    60   ~ 0
RFM69_DIO2
Text Label 9000 2150 2    60   ~ 0
RFM69_DIO3
Text Label 9000 2250 2    60   ~ 0
RFM69_DIO4
Text Label 9000 2350 2    60   ~ 0
RFM69_DIO5
Text Label 8700 850  2    60   ~ 0
RFM69_DIO1
Text Label 8700 950  2    60   ~ 0
RFM69_DIO2
Text Label 8700 1050 2    60   ~ 0
RFM69_DIO3
Text Label 8700 1150 2    60   ~ 0
RFM69_DIO4
Text Label 8700 1250 2    60   ~ 0
RFM69_DIO5
Text Label 8700 750  2    60   ~ 0
RFM69_reset
$Comp
L CONN_01X12 P6
U 1 1
P 7850 3800
F 0 "P6" H 7850 4450 50  0000 C CNN
F 1 "CONN_ADC" V 7950 3800 50  0000 C CNN
F 2 "Pin_Headers:Pin_Header_Straight_1x12" H 7850 3800 60  0001 C CNN
F 3 "" H 7850 3800 60  0000 C CNN
	1    7850 3800
	1    0    0    -1  
$EndComp
$Comp
L GNDA #PWR051
U 1 1
P 7300 3300
F 0 "#PWR051" H 7300 3300 40  0001 C CNN
F 1 "GNDA" H 7300 3230 40  0000 C CNN
F 2 "" H 7300 3300 60  0000 C CNN
F 3 "" H 7300 3300 60  0000 C CNN
	1    7300 3300
	1    0    0    -1  
$EndComp
$Comp
L +5V #PWR052
U 1 1
P 10500 3250
F 0 "#PWR052" H 10500 3340 20  0001 C CNN
F 1 "+5V" H 10500 3340 30  0000 C CNN
F 2 "" H 10500 3250 60  0000 C CNN
F 3 "" H 10500 3250 60  0000 C CNN
	1    10500 3250
	1    0    0    -1  
$EndComp
$Comp
L GND #PWR053
U 1 1
P 10500 4200
F 0 "#PWR053" H 10500 4200 30  0001 C CNN
F 1 "GND" H 10500 4130 30  0001 C CNN
F 2 "" H 10500 4200 60  0000 C CNN
F 3 "" H 10500 4200 60  0000 C CNN
	1    10500 4200
	1    0    0    -1  
$EndComp
$Comp
L +3.3V #PWR054
U 1 1
P 9100 3250
F 0 "#PWR054" H 9100 3210 30  0001 C CNN
F 1 "+3.3V" H 9100 3360 30  0000 C CNN
F 2 "" H 9100 3250 60  0000 C CNN
F 3 "" H 9100 3250 60  0000 C CNN
	1    9100 3250
	1    0    0    -1  
$EndComp
$Comp
L GND #PWR055
U 1 1
P 9100 4200
F 0 "#PWR055" H 9100 4200 30  0001 C CNN
F 1 "GND" H 9100 4130 30  0001 C CNN
F 2 "" H 9100 4200 60  0000 C CNN
F 3 "" H 9100 4200 60  0000 C CNN
	1    9100 4200
	1    0    0    -1  
$EndComp
$Comp
L CONN_01X10 P2
U 1 1
P 10750 3700
F 0 "P2" H 10750 4250 50  0000 C CNN
F 1 "CONN_SPI_5V" V 10850 3700 50  0000 C CNN
F 2 "Pin_Headers:Pin_Header_Straight_1x10" H 10750 3700 60  0001 C CNN
F 3 "" H 10750 3700 60  0000 C CNN
	1    10750 3700
	1    0    0    -1  
$EndComp
$Comp
L CONN_01X10 P1
U 1 1
P 9350 3700
F 0 "P1" H 9350 4250 50  0000 C CNN
F 1 "CONN_SPI_3.3V" V 9450 3700 50  0000 C CNN
F 2 "Pin_Headers:Pin_Header_Straight_1x10" H 9350 3700 60  0001 C CNN
F 3 "" H 9350 3700 60  0000 C CNN
	1    9350 3700
	1    0    0    -1  
$EndComp
$Comp
L CONN_02X03 P3
U 1 1
P 10300 4800
F 0 "P3" H 10300 5000 50  0000 C CNN
F 1 "CONN_ICSP" H 10300 4600 50  0000 C CNN
F 2 "Pin_Headers:Pin_Header_Straight_2x03" H 10300 3600 60  0001 C CNN
F 3 "" H 10300 3600 60  0000 C CNN
	1    10300 4800
	1    0    0    -1  
$EndComp
Text Label 10550 4800 0    60   ~ 0
spi_5V_MOSI
Text Label 10050 4700 2    60   ~ 0
spi_5V_MISO
Text Label 10050 4800 2    60   ~ 0
spi_5V_SCK
Text Label 10050 4900 2    60   ~ 0
Reset
$Comp
L +5V #PWR056
U 1 1
P 10600 4650
F 0 "#PWR056" H 10600 4740 20  0001 C CNN
F 1 "+5V" H 10600 4740 30  0000 C CNN
F 2 "" H 10600 4650 60  0000 C CNN
F 3 "" H 10600 4650 60  0000 C CNN
	1    10600 4650
	1    0    0    -1  
$EndComp
$Comp
L GND #PWR057
U 1 1
P 10600 4950
F 0 "#PWR057" H 10600 4950 30  0001 C CNN
F 1 "GND" H 10600 4880 30  0001 C CNN
F 2 "" H 10600 4950 60  0000 C CNN
F 3 "" H 10600 4950 60  0000 C CNN
	1    10600 4950
	1    0    0    -1  
$EndComp
$Comp
L CONN_01X06 P4
U 1 1
P 10950 5600
F 0 "P4" H 10950 5950 50  0000 C CNN
F 1 "CONN_SerialProg" V 11050 5600 50  0000 C CNN
F 2 "Pin_Headers:Pin_Header_Angled_1x06" H 10950 5600 60  0001 C CNN
F 3 "" H 10950 5600 60  0000 C CNN
	1    10950 5600
	1    0    0    1   
$EndComp
$Comp
L GND #PWR058
U 1 1
P 10700 5900
F 0 "#PWR058" H 10700 5900 30  0001 C CNN
F 1 "GND" H 10700 5830 30  0001 C CNN
F 2 "" H 10700 5900 60  0000 C CNN
F 3 "" H 10700 5900 60  0000 C CNN
	1    10700 5900
	1    0    0    -1  
$EndComp
NoConn ~ 10750 5750
Text Label 10750 5550 2    60   ~ 0
uart_5V_RXD0
Text Label 10750 5450 2    60   ~ 0
uart_5V_TXD0
$Comp
L C C18
U 1 1
P 10000 5350
F 0 "C18" H 10000 5450 40  0000 L CNN
F 1 "100nF" H 10006 5265 40  0000 L CNN
F 2 "Capacitors_SMD:C_0805_HandSoldering" H 10038 5200 30  0001 C CNN
F 3 "" H 10000 5350 60  0000 C CNN
	1    10000 5350
	0    -1   -1   0   
$EndComp
Text Label 9150 3650 2    60   ~ 0
spi_3.3V_CS_RFM69
Text Label 9150 4050 2    60   ~ 0
IO_3.3V_RFM69_int
Text Label 10550 4050 2    60   ~ 0
IO_5V_RFM69_int
Text Label 10550 3650 2    60   ~ 0
spi_5V_CS_RFM69
$Comp
L LED D2
U 1 1
P 5800 6600
F 0 "D2" H 5800 6700 50  0000 C CNN
F 1 "LED_Bootloader" H 5800 6500 50  0000 C CNN
F 2 "LEDs:LED-0805" H 5800 6600 60  0001 C CNN
F 3 "" H 5800 6600 60  0000 C CNN
	1    5800 6600
	0    1    1    0   
$EndComp
$Comp
L R R5
U 1 1
P 5800 6050
F 0 "R5" V 5880 6050 40  0000 C CNN
F 1 "330R" V 5807 6051 40  0000 C CNN
F 2 "Resistors_SMD:R_0805_HandSoldering" V 5730 6050 30  0001 C CNN
F 3 "" H 5800 6050 30  0000 C CNN
	1    5800 6050
	1    0    0    -1  
$EndComp
$Comp
L +5V #PWR059
U 1 1
P 5800 5750
F 0 "#PWR059" H 5800 5840 20  0001 C CNN
F 1 "+5V" H 5800 5840 30  0000 C CNN
F 2 "" H 5800 5750 60  0000 C CNN
F 3 "" H 5800 5750 60  0000 C CNN
	1    5800 5750
	1    0    0    -1  
$EndComp
Text Label 5800 7500 1    60   ~ 0
LED_Bootloader
Text Label 5800 6400 1    10   ~ 0
LED_Bbootloader_+
$Comp
L LED D3
U 1 1
P 6100 6600
F 0 "D3" H 6100 6700 50  0000 C CNN
F 1 "LED_Info" H 6100 6500 50  0000 C CNN
F 2 "LEDs:LED-0805" H 6100 6600 60  0001 C CNN
F 3 "" H 6100 6600 60  0000 C CNN
	1    6100 6600
	0    1    1    0   
$EndComp
$Comp
L R R6
U 1 1
P 6100 6050
F 0 "R6" V 6180 6050 40  0000 C CNN
F 1 "330R" V 6107 6051 40  0000 C CNN
F 2 "Resistors_SMD:R_0805_HandSoldering" V 6030 6050 30  0001 C CNN
F 3 "" H 6100 6050 30  0000 C CNN
	1    6100 6050
	1    0    0    -1  
$EndComp
$Comp
L +5V #PWR060
U 1 1
P 6100 5750
F 0 "#PWR060" H 6100 5840 20  0001 C CNN
F 1 "+5V" H 6100 5840 30  0000 C CNN
F 2 "" H 6100 5750 60  0000 C CNN
F 3 "" H 6100 5750 60  0000 C CNN
	1    6100 5750
	1    0    0    -1  
$EndComp
Text Label 6100 7500 1    60   ~ 0
LED_Info
Text Label 6100 6400 1    10   ~ 0
LED_Info_+
Text Label 4600 4650 0    60   ~ 0
LED_Bootloader
Text Label 4600 4750 0    60   ~ 0
LED_Info
Text Label 3700 5750 0    60   ~ 0
PC2
Text Label 3700 5850 0    60   ~ 0
PC3
Text Label 3700 6150 0    60   ~ 0
PC6
Text Label 3700 6250 0    60   ~ 0
PC7
Text Label 6700 1950 0    60   ~ 0
PB3_OC0A
Text Label 8600 6100 2    60   ~ 0
PC6
Text Label 9150 3950 2    60   ~ 0
PB3_OC0A_3.3V
Text Label 3700 4950 0    60   ~ 0
PB3_OC0A
Text Label 3700 6850 0    60   ~ 0
PD4_OC1B
Text Label 3700 6950 0    60   ~ 0
PD5_OC1A
Text Label 3700 7050 0    60   ~ 0
PD6_OC2B
Text Label 3700 7150 0    60   ~ 0
PD7_OC2A
$Comp
L CONN_01X04 P8
U 1 1
P 7800 4950
F 0 "P8" H 7800 5200 50  0000 C CNN
F 1 "CONN_UART" V 7900 4950 50  0000 C CNN
F 2 "Pin_Headers:Pin_Header_Straight_1x04" V 7950 4950 20  0000 C CNN
F 3 "" H 7800 4950 60  0000 C CNN
	1    7800 4950
	1    0    0    -1  
$EndComp
Text Label 8750 4800 2    60   ~ 0
twi_5V_SCL
Text Label 8750 4900 2    60   ~ 0
twi_5V_SDA
Text Label 7600 4800 2    60   ~ 0
uart_5V_RXD0
Text Label 7600 4900 2    60   ~ 0
uart_5V_TXD0
Text Label 7600 5000 2    60   ~ 0
uart_5V_RXD1
Text Label 7600 5100 2    60   ~ 0
uart_5V_TXD1
$Comp
L CONN_01X06 P9
U 1 1
P 7850 5950
F 0 "P9" H 7850 6350 50  0000 C CNN
F 1 "CONN_PWM" V 7950 5950 50  0000 C CNN
F 2 "Pin_Headers:Pin_Header_Straight_1x06" H 7850 5950 60  0001 C CNN
F 3 "" H 7850 5950 60  0000 C CNN
	1    7850 5950
	1    0    0    -1  
$EndComp
$Comp
L CONN_01X04 P11
U 1 1
P 9850 6000
F 0 "P11" H 9850 6250 50  0000 C CNN
F 1 "CONN_POWER" V 9950 6000 50  0000 C CNN
F 2 "Pin_Headers:Pin_Header_Straight_1x04" H 9850 6000 60  0001 C CNN
F 3 "" H 9850 6000 60  0000 C CNN
	1    9850 6000
	1    0    0    -1  
$EndComp
$Comp
L +5V #PWR061
U 1 1
P 9450 5800
F 0 "#PWR061" H 9450 5890 20  0001 C CNN
F 1 "+5V" H 9450 5890 30  0000 C CNN
F 2 "" H 9450 5800 60  0000 C CNN
F 3 "" H 9450 5800 60  0000 C CNN
	1    9450 5800
	1    0    0    -1  
$EndComp
$Comp
L GND #PWR062
U 1 1
P 9600 6200
F 0 "#PWR062" H 9600 6200 30  0001 C CNN
F 1 "GND" H 9600 6130 30  0001 C CNN
F 2 "" H 9600 6200 60  0000 C CNN
F 3 "" H 9600 6200 60  0000 C CNN
	1    9600 6200
	1    0    0    -1  
$EndComp
Wire Wire Line
	1650 4900 1650 4950
Wire Wire Line
	1650 4950 1700 4950
Wire Wire Line
	2400 3400 2400 3450
Wire Wire Line
	2600 3400 2600 3450
Wire Wire Line
	2500 3400 2500 3450
Wire Wire Line
	2800 3400 2800 3450
Wire Wire Line
	1700 2500 2300 2500
Connection ~ 1900 2500
Connection ~ 2100 2500
Wire Wire Line
	1700 2900 2350 2900
Connection ~ 1900 2900
Connection ~ 2100 2900
Wire Wire Line
	2100 2450 2100 2500
Wire Wire Line
	1900 2450 1900 2500
Wire Wire Line
	1700 2450 1700 2500
Wire Wire Line
	1700 2900 1700 2950
Wire Wire Line
	1900 2950 1900 2900
Wire Wire Line
	2100 2950 2100 2900
Wire Wire Line
	2800 2500 3200 2500
Wire Wire Line
	3000 2500 3000 2450
Wire Wire Line
	2750 2900 3750 2900
Wire Wire Line
	3000 2900 3000 2950
Connection ~ 3000 2500
Wire Wire Line
	3500 2450 3500 2500
Wire Wire Line
	3500 2500 3750 2500
Connection ~ 3500 2900
Connection ~ 3000 2900
Wire Wire Line
	3500 2950 3500 2900
Wire Wire Line
	950  900  1600 900 
Connection ~ 1250 900 
Wire Wire Line
	1250 900  1250 850 
Wire Wire Line
	950  1300 1600 1300
Wire Wire Line
	1250 1300 1250 1350
Connection ~ 1250 1300
Wire Wire Line
	2400 1050 2300 1050
Wire Wire Line
	2300 1050 2300 850 
Wire Wire Line
	2100 850  2400 850 
Connection ~ 2300 850 
Wire Wire Line
	2100 800  2100 850 
Wire Wire Line
	2100 1250 2100 1300
Wire Wire Line
	2250 1350 2400 1350
Wire Wire Line
	2250 1750 2250 1800
Wire Wire Line
	3200 1900 3200 1850
Wire Wire Line
	4100 1250 4100 1300
Wire Wire Line
	4000 850  4100 850 
Wire Wire Line
	4100 850  4100 800 
Wire Wire Line
	750  4050 750  4700
Connection ~ 750  4250
Connection ~ 750  4450
Connection ~ 750  4650
Wire Wire Line
	1700 4050 1700 4150
Connection ~ 1200 4050
Wire Wire Line
	1700 4650 1700 4550
Connection ~ 1200 4650
Wire Wire Line
	900  5150 900  5250
Wire Wire Line
	1200 5200 900  5200
Connection ~ 900  5200
Wire Wire Line
	1100 5700 1100 5850
Wire Wire Line
	900  5750 900  5850
Connection ~ 900  5800
Connection ~ 1100 5800
Wire Wire Line
	900  6250 900  6300
Wire Wire Line
	900  6800 900  6850
Wire Wire Line
	1100 6250 1100 6800
Wire Wire Line
	1100 6800 900  6800
Wire Wire Line
	2500 7450 2500 7500
Wire Wire Line
	2600 7450 2600 7500
Wire Wire Line
	2700 7450 2700 7500
Wire Wire Line
	2400 7450 2400 7500
Wire Wire Line
	1150 4650 1700 4650
Wire Wire Line
	1150 4050 1700 4050
Wire Wire Line
	6200 750  6200 1350
Wire Wire Line
	5800 1200 5800 1250
Wire Wire Line
	6400 1250 6400 1200
Wire Wire Line
	6200 800  6400 800 
Connection ~ 6200 800 
Wire Wire Line
	6000 750  6000 1350
Wire Wire Line
	6000 800  5800 800 
Connection ~ 6000 800 
Wire Wire Line
	5400 1600 5400 1650
Wire Wire Line
	5400 1650 5500 1650
Wire Wire Line
	5400 1100 5400 1050
Wire Wire Line
	6100 2850 6100 2900
Wire Wire Line
	900  5800 1600 5800
Wire Wire Line
	9600 750  9600 1350
Connection ~ 9600 800 
Wire Wire Line
	9800 1200 9800 1250
Wire Wire Line
	10850 2350 10200 2350
Wire Wire Line
	9500 2800 9500 2850
Wire Wire Line
	9600 2800 9600 2850
Wire Wire Line
	9700 2800 9700 2850
Wire Wire Line
	7650 4350 7300 4350
Wire Wire Line
	7300 4350 7300 4400
Wire Wire Line
	7300 3300 7300 3250
Wire Wire Line
	7300 3250 7650 3250
Wire Wire Line
	10550 3250 10500 3250
Wire Wire Line
	9100 3250 9150 3250
Wire Wire Line
	9100 4200 9100 4150
Wire Wire Line
	9100 4150 9150 4150
Wire Wire Line
	10550 4700 10600 4700
Wire Wire Line
	10600 4700 10600 4650
Wire Wire Line
	10550 4900 10600 4900
Wire Wire Line
	10600 4900 10600 4950
Wire Wire Line
	10750 5850 10700 5850
Wire Wire Line
	10700 5850 10700 5900
Wire Wire Line
	10700 5650 10750 5650
Wire Wire Line
	10200 5350 10750 5350
Wire Wire Line
	5800 6300 5800 6400
Wire Wire Line
	5800 5800 5800 5750
Wire Wire Line
	5800 6800 5800 7500
Wire Wire Line
	6100 6300 6100 6400
Wire Wire Line
	6100 5800 6100 5750
Wire Wire Line
	6100 6800 6100 7500
Wire Wire Line
	3700 4750 4600 4750
Wire Wire Line
	3700 4650 4600 4650
Wire Wire Line
	9650 5850 9450 5850
Wire Wire Line
	9450 5850 9450 5800
$Comp
L CONN_01X08 P10
U 1 1
P 8800 5950
F 0 "P10" H 8800 6350 50  0000 C CNN
F 1 "CONN_IO" V 8900 5950 50  0000 C CNN
F 2 "Pin_Headers:Pin_Header_Straight_1x08" H 8800 5950 60  0001 C CNN
F 3 "" H 8800 5950 60  0000 C CNN
	1    8800 5950
	1    0    0    -1  
$EndComp
$Comp
L +5V #PWR063
U 1 1
P 8550 5550
F 0 "#PWR063" H 8550 5640 20  0001 C CNN
F 1 "+5V" H 8550 5640 30  0000 C CNN
F 2 "" H 8550 5550 60  0000 C CNN
F 3 "" H 8550 5550 60  0000 C CNN
	1    8550 5550
	1    0    0    -1  
$EndComp
$Comp
L GND #PWR064
U 1 1
P 8550 6350
F 0 "#PWR064" H 8550 6350 30  0001 C CNN
F 1 "GND" H 8550 6280 30  0001 C CNN
F 2 "" H 8550 6350 60  0000 C CNN
F 3 "" H 8550 6350 60  0000 C CNN
	1    8550 6350
	1    0    0    -1  
$EndComp
Wire Wire Line
	8550 6350 8550 6300
Wire Wire Line
	8550 6300 8600 6300
Wire Wire Line
	8600 5600 8550 5600
Wire Wire Line
	8550 5600 8550 5550
Text Label 8600 5700 2    60   ~ 0
PC2
Text Label 8600 5800 2    60   ~ 0
PC3
Text Label 8600 5900 2    60   ~ 0
PC4
Text Label 8600 6000 2    60   ~ 0
PC5
Wire Wire Line
	10500 4200 10500 4150
Wire Wire Line
	10500 4150 10550 4150
Text Label 10550 3750 2    60   ~ 0
spi_5V_~SS~
Text Label 7650 5800 2    60   ~ 0
PD4_OC1B
Text Label 7650 5900 2    60   ~ 0
PD5_OC1A
Text Label 7650 6000 2    60   ~ 0
PD6_OC2B
Text Label 7650 6100 2    60   ~ 0
PD7_OC2A
$Comp
L +5V #PWR065
U 1 1
P 7600 5650
F 0 "#PWR065" H 7600 5740 20  0001 C CNN
F 1 "+5V" H 7600 5740 30  0000 C CNN
F 2 "" H 7600 5650 60  0000 C CNN
F 3 "" H 7600 5650 60  0000 C CNN
	1    7600 5650
	1    0    0    -1  
$EndComp
$Comp
L GND #PWR066
U 1 1
P 7600 6250
F 0 "#PWR066" H 7600 6250 30  0001 C CNN
F 1 "GND" H 7600 6180 30  0001 C CNN
F 2 "" H 7600 6250 60  0000 C CNN
F 3 "" H 7600 6250 60  0000 C CNN
	1    7600 6250
	1    0    0    -1  
$EndComp
Text Label 10550 3950 2    60   ~ 0
PB3_OC0A
Wire Wire Line
	7650 5700 7600 5700
Wire Wire Line
	7600 5700 7600 5650
Wire Wire Line
	7650 6200 7600 6200
Wire Wire Line
	7600 6200 7600 6250
Text Label 9450 5950 2    60   ~ 0
Reset
Wire Wire Line
	9450 5950 9650 5950
NoConn ~ 8700 750 
NoConn ~ 8700 850 
NoConn ~ 8700 950 
NoConn ~ 8700 1050
NoConn ~ 8700 1150
NoConn ~ 8700 1250
NoConn ~ 1900 1350
Text Label 9150 3750 2    60   ~ 0
spi_3.3V_~SS~
Text Label 5500 2150 2    60   ~ 0
spi_3.3V_~SS~
Text Label 6700 2150 0    60   ~ 0
spi_5V_~SS~
Wire Wire Line
	10850 2250 10800 2250
Wire Wire Line
	10800 2250 10800 2500
Wire Wire Line
	10800 2450 10850 2450
$Comp
L GND #PWR067
U 1 1
P 10800 2500
F 0 "#PWR067" H 10800 2500 30  0001 C CNN
F 1 "GND" H 10800 2430 30  0001 C CNN
F 2 "" H 10800 2500 60  0000 C CNN
F 3 "" H 10800 2500 60  0000 C CNN
	1    10800 2500
	1    0    0    -1  
$EndComp
Connection ~ 10800 2450
Wire Wire Line
	9600 6050 9600 6200
Wire Wire Line
	9600 6050 9650 6050
Wire Wire Line
	9650 6150 9600 6150
Connection ~ 9600 6150
$Comp
L CONN_01X02 P12
U 1 1
P 8950 4850
F 0 "P12" H 8950 5000 50  0000 C CNN
F 1 "CONN_TWI" V 9050 4850 50  0000 C CNN
F 2 "Pin_Headers:Pin_Header_Straight_1x02" H 8950 4850 60  0001 C CNN
F 3 "" H 8950 4850 60  0000 C CNN
	1    8950 4850
	1    0    0    -1  
$EndComp
Wire Wire Line
	7400 4250 7650 4250
Wire Wire Line
	7500 4150 7650 4150
Text Label 8600 6200 2    60   ~ 0
PC7
Wire Wire Line
	9800 800  9600 800 
$EndSCHEMATC
